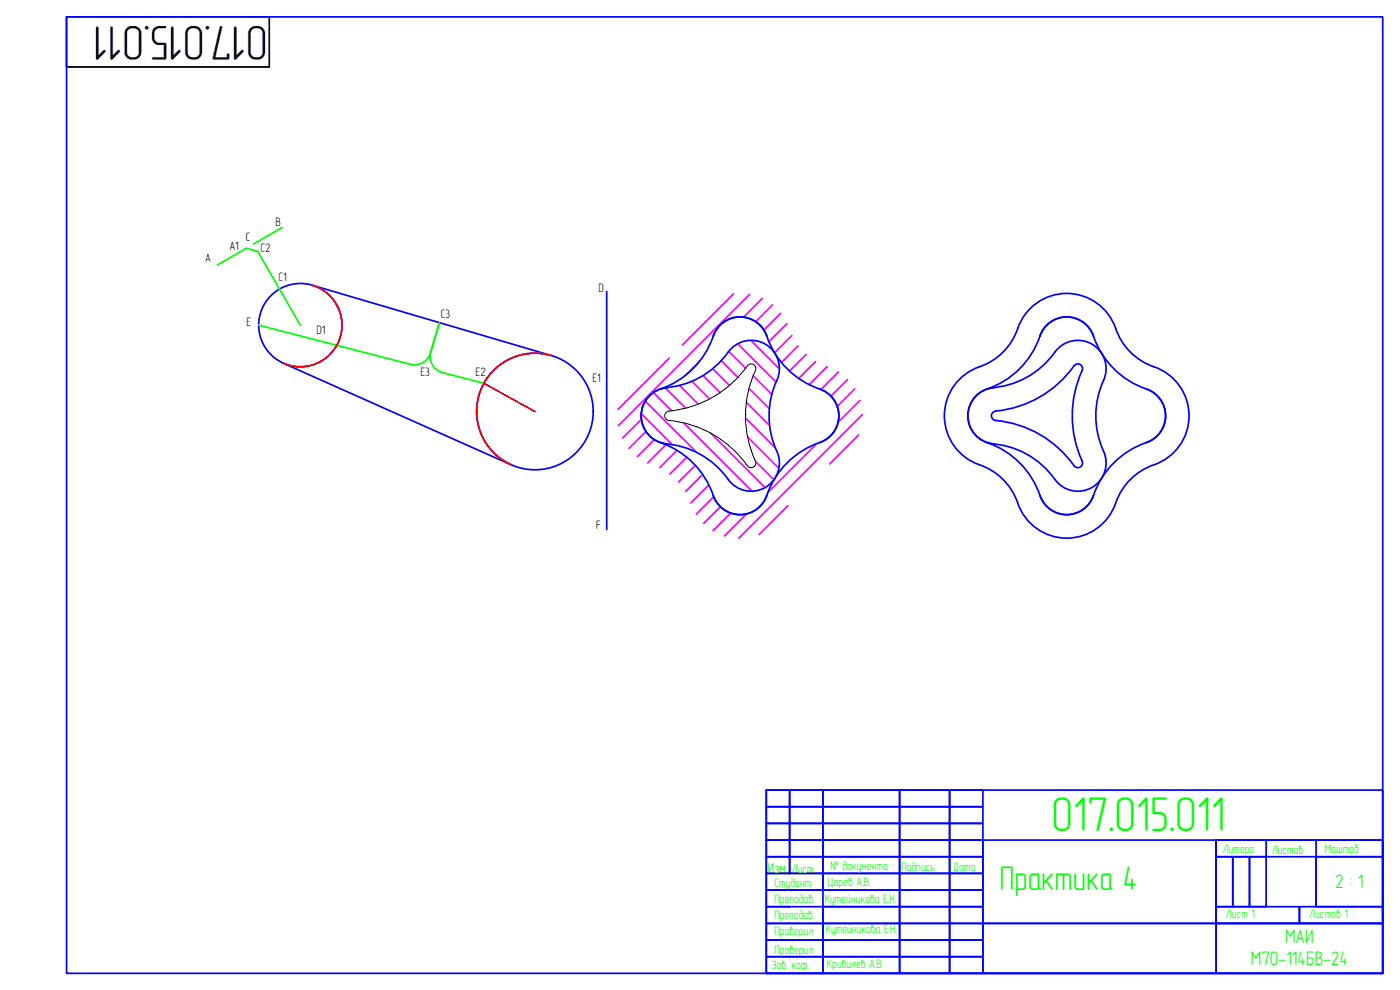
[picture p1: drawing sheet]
<svg xmlns="http://www.w3.org/2000/svg" width="420mm" height="297mm" viewBox="0 0 420 297" stroke-linecap="round" stroke-linejoin="round" font-family="sans-serif">
<g fill="none" stroke="#00f" stroke-width=".51">
<path d="M20 5.1h395v286.9h-395zM93.8 85.6l71.7 21.1M182.1 87.4v71.5M309 92.7a15.6 15.6 0 0 1 26.3 7.1 18.9 18.9 0 0 0 12.3 10.8 15.6 15.6 0 0 1 9.2 15.5 15.6 15.6 0 0 1-11.7 13.8 18.9 18.9 0 0 0-10.8 12.4 15.6 15.6 0 0 1-15.6 9.1 15.6 15.6 0 0 1-13.7-11.7 18.9 18.9 0 0 0-12.4-10.8 15.6 15.6 0 0 1-9.1-15.5 15.6 15.6 0 0 1 11.7-13.8 18.9 18.9 0 0 0 10.8-12.3 15.5 15.5 0 0 1 3-4.6zM85 109l68.1 30.3M198.2 116.7a25.8 25.8 0 0 0 16.2-16.8 8.5 8.5 0 0 1 8.2-4.8 8.5 8.5 0 0 1 7.5 5.7 25.8 25.8 0 0 0 16.8 16.3 8.5 8.5 0 0 1 4.8 8.1 8.5 8.5 0 0 1-5.7 7.6 25.8 25.8 0 0 0-16.3 16.8 8.5 8.5 0 0 1-8.1 4.8 8.5 8.5 0 0 1-7.5-5.7 25.4 25.4 0 0 0-15.9-15.9M199.1 116.4a25.9 25.9 0 0 0 20.1-11.5 8.6 8.6 0 0 1 11.6-.9 8.6 8.6 0 0 1 1.7 11.5 25.9 25.9 0 0 0 1 20.9 8.5 8.5 0 0 1-4.3 10.1 8.5 8.5 0 0 1-10.7-2.7 25.4 25.4 0 0 0-19.4-10.7M200.1 116.3a8.5 8.5 0 0 0-7.7 8.5 8.5 8.5 0 0 0 7.7 8.4M296.2 116.7a25.8 25.8 0 0 0 16.3-16.8 8.5 8.5 0 0 1 8.1-4.8 8.5 8.5 0 0 1 7.6 5.7 25.8 25.8 0 0 0 16.8 16.3 8.5 8.5 0 0 1 4.8 8.1 8.5 8.5 0 0 1-5.7 7.6 25.8 25.8 0 0 0-16.3 16.8 8.5 8.5 0 0 1-8.2 4.8 8.5 8.5 0 0 1-7.5-5.7 25.4 25.4 0 0 0-15.9-15.9M297.2 116.4a25.9 25.9 0 0 0 20-11.5 8.5 8.5 0 0 1 11-1.4 8.5 8.5 0 0 1 3 10.6 26 26 0 0 0 .4 22.3 8.5 8.5 0 0 1-4.4 10.1 8.5 8.5 0 0 1-10.6-2.7 25.4 25.4 0 0 0-19.4-10.7M298.2 116.3a8.5 8.5 0 0 0-7.7 8.5 8.5 8.5 0 0 0 7.7 8.4M324.8 111.2a1.42 1.42 0 0 0-.6-1.8 1.42 1.42 0 0 0-1.9 .4 33 33 0 0 1-23.9 13.7 1.41 1.41 0 0 0-.8 1.5 1.41 1.41 0 0 0 1.2 1.2 32.9 32.9 0 0 1 23.8 13.8 1.41 1.41 0 0 0 1.8 0 1.41 1.41 0 0 0 .4-1.7"/>
<path d="M324.8 111.2a32.5 32.5 0 0 0 0 27.1M230 237.1h185v54.9h-185zM230 237.1h7v4.9h-7zM237 237.1h10v4.9h-10zM247 237.1h23v4.9h-23zM270 237.1h15v4.9h-15zM285 237.1h10v4.9h-10zM230 242h7v5h-7zM230 247h7v5.1h-7zM230 252.1h7v5h-7zM230 257.1h7v5h-7zM237 242h10v5h-10z"/>
<path d="M237 247h10v5.1h-10zM237 252.1h10v5h-10zM237 257.1h10v5h-10zM247 242h23v5h-23zM247 247h23v5.1h-23zM247 252.1h23v5h-23zM247 257.1h23v5h-23zM270 242h15v5h-15zM270 247h15v5.1h-15zM270 252.1h15v5h-15zM270 257.1h15v5h-15zM285 242h10v5h-10z"/>
<path d="M285 247h10v5.1h-10zM285 252.1h10v5h-10zM285 257.1h10v5h-10zM295 252.1h70v39.9h50v-14.9h-120zM365 252.1h50v25h-50zM365 252.1h50v5h-50zM365 257.1h5v14.9h-5zM370 257.1h5v14.9h-5zM375 257.1h5v14.9h-5zM380 252.1v5M395 257.1h20v14.9h-20zM395 252.1v19.9"/>
<path d="M230 262.1h17v4.9h-17zM230 272h17v5.1h-17zM230 277.1h17v5h-17zM247 262.1h23v4.9h-23zM247 267h-17v5h7M247 267h23v5h-23zM247 272h23v5.1h-23zM247 277.1h23v5h-23zM270 262.1h15v4.9h-15zM270 267h15v5h-15zM270 272h15v5.1h-15zM270 277.1h15v5h-15z"/>
<path d="M285 262.1h10v4.9h-10zM285 267h10v5h-10zM285 272h10v5.1h-10zM285 277.1h10v5h-10zM295 277.1h70v14.9h-70zM365 272h25v5.1h-25zM390 272h25v5.1h-25zM230 282.1h17v4.9h-17zM230 287h17v5h-17zM247 282.1h23v4.9h-23zM247 287h23v5h-23zM270 282.1h15v4.9h-15z"/>
<path d="M270 287h15v5h-15zM285 282.1h10v4.9h-10zM285 287h10v5h-10z"/>
<circle cx="90.1" cy="97.6" r="12.5"/>
<circle cx="160.5" cy="123.5" r="17.5"/>
</g>
<path d="M65.2 79.5l8.7-5 3.4 .9 12.8 22.2M84.7 68.2l-8.6 5M131.9 96.8l-2.7 9.1a5 5 0 0 1-6 3.4l-45.6-11.7M129.3 105.6a5 5 0 0 0 3.6 6.2l12.3 3.2" fill="none" stroke="#0f0" stroke-width=".51"/>
<path d="M93.8 85.6a12.5 12.5 0 0 1 8 16.3 12.5 12.5 0 0 1-16.8 7.1M145.2 115l15.3 8.5M165.5 106.7a17.5 17.5 0 0 0-21.3 10.6 17.5 17.5 0 0 0 9 22" fill="none" stroke="#f00" stroke-width=".51"/>
<g fill="none" stroke="#f0f" stroke-width=".51">
<path d="M220.2 88.2l-15.4 15.3M225 88.3l-39.4 39.4M228.7 89.5l-5.6 5.7M231.8 91.5l-5 5M234.3 94l-5.1 5M236.2 97.1l-5.5 5.4M196.1 117.8l5.5 5.5M199.7 116.4l6.1 6.1M200.9 107.4l-15.4 15.4M204 115.7l5.6 5.6M207.7 114.4l5.3 5.3M210.1 108.2l-4.6 4.6"/>
<path d="M211 112.7l5.1 5.1M213.9 110.6l5 5M216.5 108.2l5 5M218.7 105.4l5.1 5.1M221.4 103.1l11.5 11.5M224.8 116.5l6.1 6.1M225.4 102.1l8.5 8.5M226 112.8l5.6 5.5M237.6 100.7l-5.2 5.1M239.5 103.7l-5 5.1M241.9 106.3l-5 5M244.8 108.5l-5.1 5.1"/>
<path d="M248.2 110l-5.4 5.4M251.6 111.6l-5.2 5.3M254.4 113.9l-5 5M256.5 116.7l-5.2 5.3M192.4 124.1l9.3 9.3M192.5 125.8l-5.6 5.6M193.7 120.3l15.4 15.4M193.8 129.5l-5 5M196.4 131.9l-5.1 5.1M199.9 133.4l-5.5 5.5M203.2 135.1l-5.2 5.2M205.2 126.9l20.5 20.5"/>
<path d="M206.1 137.2l-5 5M208.7 139.6l-5 5M213.3 130l16.3 16.3M223.7 125.4l9 9M224 120.7l6.9 7M224.3 131l9.4 9.4M226.7 138.4l5.5 5.5M245.1 133.1l-14.7 14.7M257.7 130.5l-8.7 8.7M258.1 120.1l-6.6 6.6M258.8 124.4l-37.1 37.1M210.9 142.4l-5.1 5.1"/>
<path d="M212.7 145.5l-5.4 5.4M214.2 149l-5.2 5.3M216.2 152l-5 5M219.3 154l-5.3 5.2M224 154.2l-6.6 6.6M236.5 151.7l-8.7 8.7"/>
</g>
<!-- layer: 0 -->
<path d="M200 123.7l.4-.2a33.4 33.4 0 0 0 24.2-14 1.4 1.4 0 0 1 1.7 0 1.4 1.4 0 0 1 .4 1.7 32.8 32.8 0 0 0 .1 27.5 1.41 1.41 0 0 1-.9 1.5 1.41 1.41 0 0 1-1.6-.5 32.8 32.8 0 0 0-23.9-13.6 1.41 1.41 0 0 1-.4-2.4z" fill="none" stroke="#000" stroke-width=".3"/>
<path d="M20 5.1h60.8v15h-60.8z" fill="none" stroke="#000" stroke-width=".51"/>
<text font-size="14.6" x="80.3" y="7.9" transform="rotate(-180 80.3 7.9)">017.015.011</text>
<text font-size="14.6" fill="#0f0" x="315.6" y="249.4">017.015.011</text>
<text font-size="10.2" fill="#0f0" x="300" y="267">Практика 4</text>
<g font-size="5.9" fill="#0f0">
<text x="400.7" y="266.6">2 : 1</text>
<text x="385.7" y="283">МАИ</text>
<text x="375.4" y="289.7">М7О-114БВ-24</text>
</g>
<text font-size="4.4" fill="#0f0" x="230.4" y="261.8">Изм.</text>
<g font-size="3.7">
<text x="82.7" y="67.9">B</text>
<text x="68.8" y="75.1">A1</text>
<text x="73.8" y="72.3">С</text>
<text x="78.1" y="75.5">С2</text>
<text x="61.5" y="78.5">A</text>
<text x="83.5" y="84.4">С1</text>
<text x="179.6" y="87.7">D</text>
<text x="132.3" y="95.3">С3</text>
<text x="74" y="97.7">E</text>
<text x="95" y="100.1">D1</text>
<text x="126.2" y="112.8">E3</text>
<text x="142.7" y="112.9">E2</text>
<text x="177.8" y="114.8">E1</text>
<text x="178.9" y="158.7">F</text>
</g>
<g font-size="3.7" fill="#0f0">
<text x="367" y="255.9">Литера</text>
<text x="381.7" y="256.2">Листов</text>
<text x="397.6" y="255.8">Маштаб</text>
<text x="237.6" y="261.8">Лист.</text>
<text x="249.3" y="261.2">№ документа</text>
<text x="270.5" y="261.4">Подпись</text>
<text x="286.1" y="261.4">Дата</text>
<text x="232.5" y="266.2">Студент</text>
<text x="248.5" y="265.7">Царев А.В.</text>
<text x="232.4" y="275.7">Преподав.</text>
<text x="232.5" y="270.9">Преподав.</text>
<text x="247.5" y="270.9">Кутейникова Е.Н.</text>
<text x="367.9" y="275.5">Лист 1</text>
<text x="392.9" y="275.5">Листов 1</text>
<text x="232.5" y="280.4">Проверил</text>
<text x="247.8" y="280.1">Кутейникова Е.Н.</text>
<text x="232.5" y="286.1">Проверил</text>
<text x="231.5" y="290.7">Зав. каф.</text>
<text x="248.2" y="290.6">Кривилёв A.B.</text>
</g>
</svg>
